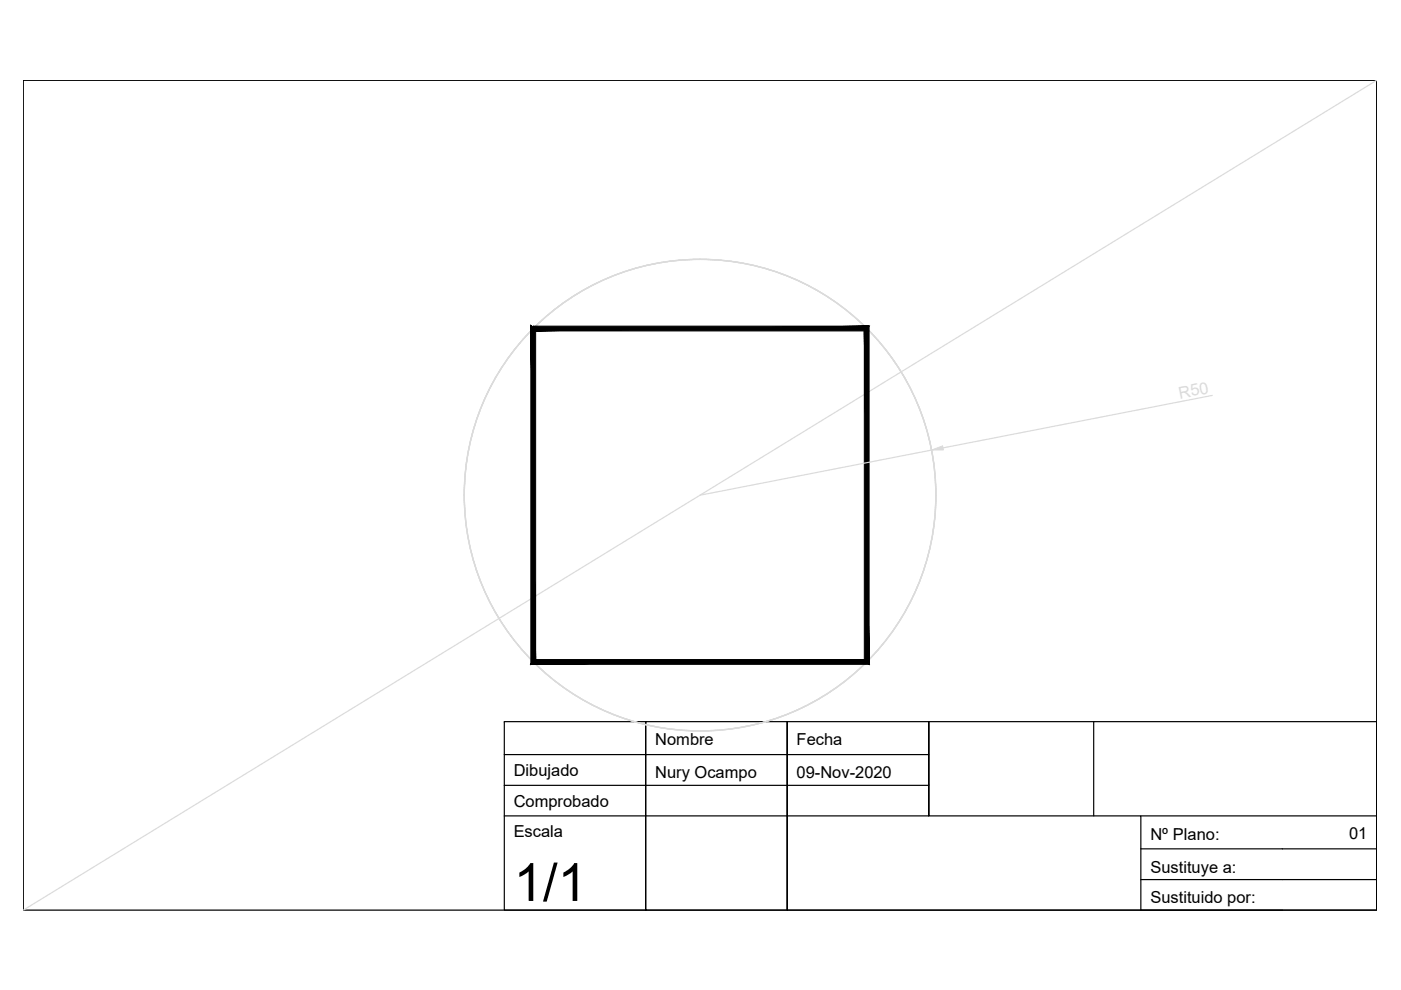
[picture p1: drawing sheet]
<svg xmlns="http://www.w3.org/2000/svg" width="297mm" height="210mm" viewBox="0 0 297 210" stroke-linecap="round" stroke-linejoin="round" font-family="sans-serif">
<!-- layer: 0 -->
<path d="M4.9 17h287v176h-287zM106.9 153h30v40v-40h155v40h-185zM106.9 158h.1M106.9 160h90M231.9 153v20M106.9 173h90v-20v20h45v20h30M106.9 166.5h90M241.9 173h50M241.9 180h50M166.9 193v-40v40M241.9 186.5h50" fill="none" stroke="#000" stroke-width=".25"/>
<!-- layer: auxiliares -->
<g fill="none" stroke="#dbdbdb" stroke-width=".25">
<path d="M291.9 17l-287 176M197.5 95.4l-49.1 9.6M257 83.8l-57.1 11.2"/>
<circle cx="148.4" cy="105" r="50"/>
</g>
<!-- layer: 0 -->
<g fill="#000" stroke="#000" stroke-width=".21">
<path d="M113.1 69.1l-.1 1.1 71.3-1.1zM113 70.2l71.3-1.1-1.1 1.1z"/>
<path d="M184.3 69.1l-1.1 1.1 1.1 70.7zM183.2 70.2l1.1 70.7-1.1-1.1zM112.6 140.9h71.7l-1.1-1.1zM112.6 140.9l1-1.1h69.6zM112.6 69v71.9l1-1.1zM112.6 69l1 1.3v69.5z"/>
<circle cx="113" cy="69.7" r=".47"/>
</g>
<!-- layer: auxiliares -->
<path d="M197.5 95.4l2.3-.9 .2 .9z" fill="#dbdbdb" stroke="#dbdbdb" stroke-width=".21"/>
<text font-size="11.2" x="108.9" y="191">1/1</text>
<g font-size="3.5">
<text x="138.9" y="158">Nombre</text>
<text x="168.9" y="158">Fecha</text>
<text x="108.9" y="164.5">Dibujado</text>
<text x="138.9" y="165">Nury Ocampo</text>
<text x="168.9" y="165">09-Nov-2020</text>
<text x="108.9" y="171">Comprobado</text>
<text x="108.9" y="177.5">Escala</text>
<text x="243.9" y="178">Nº Plano:</text>
<text x="286" y="178">01</text>
<text x="243.9" y="185">Sustituye a:</text>
<text x="243.9" y="191.5">Sustituido por:</text>
</g>
</svg>
